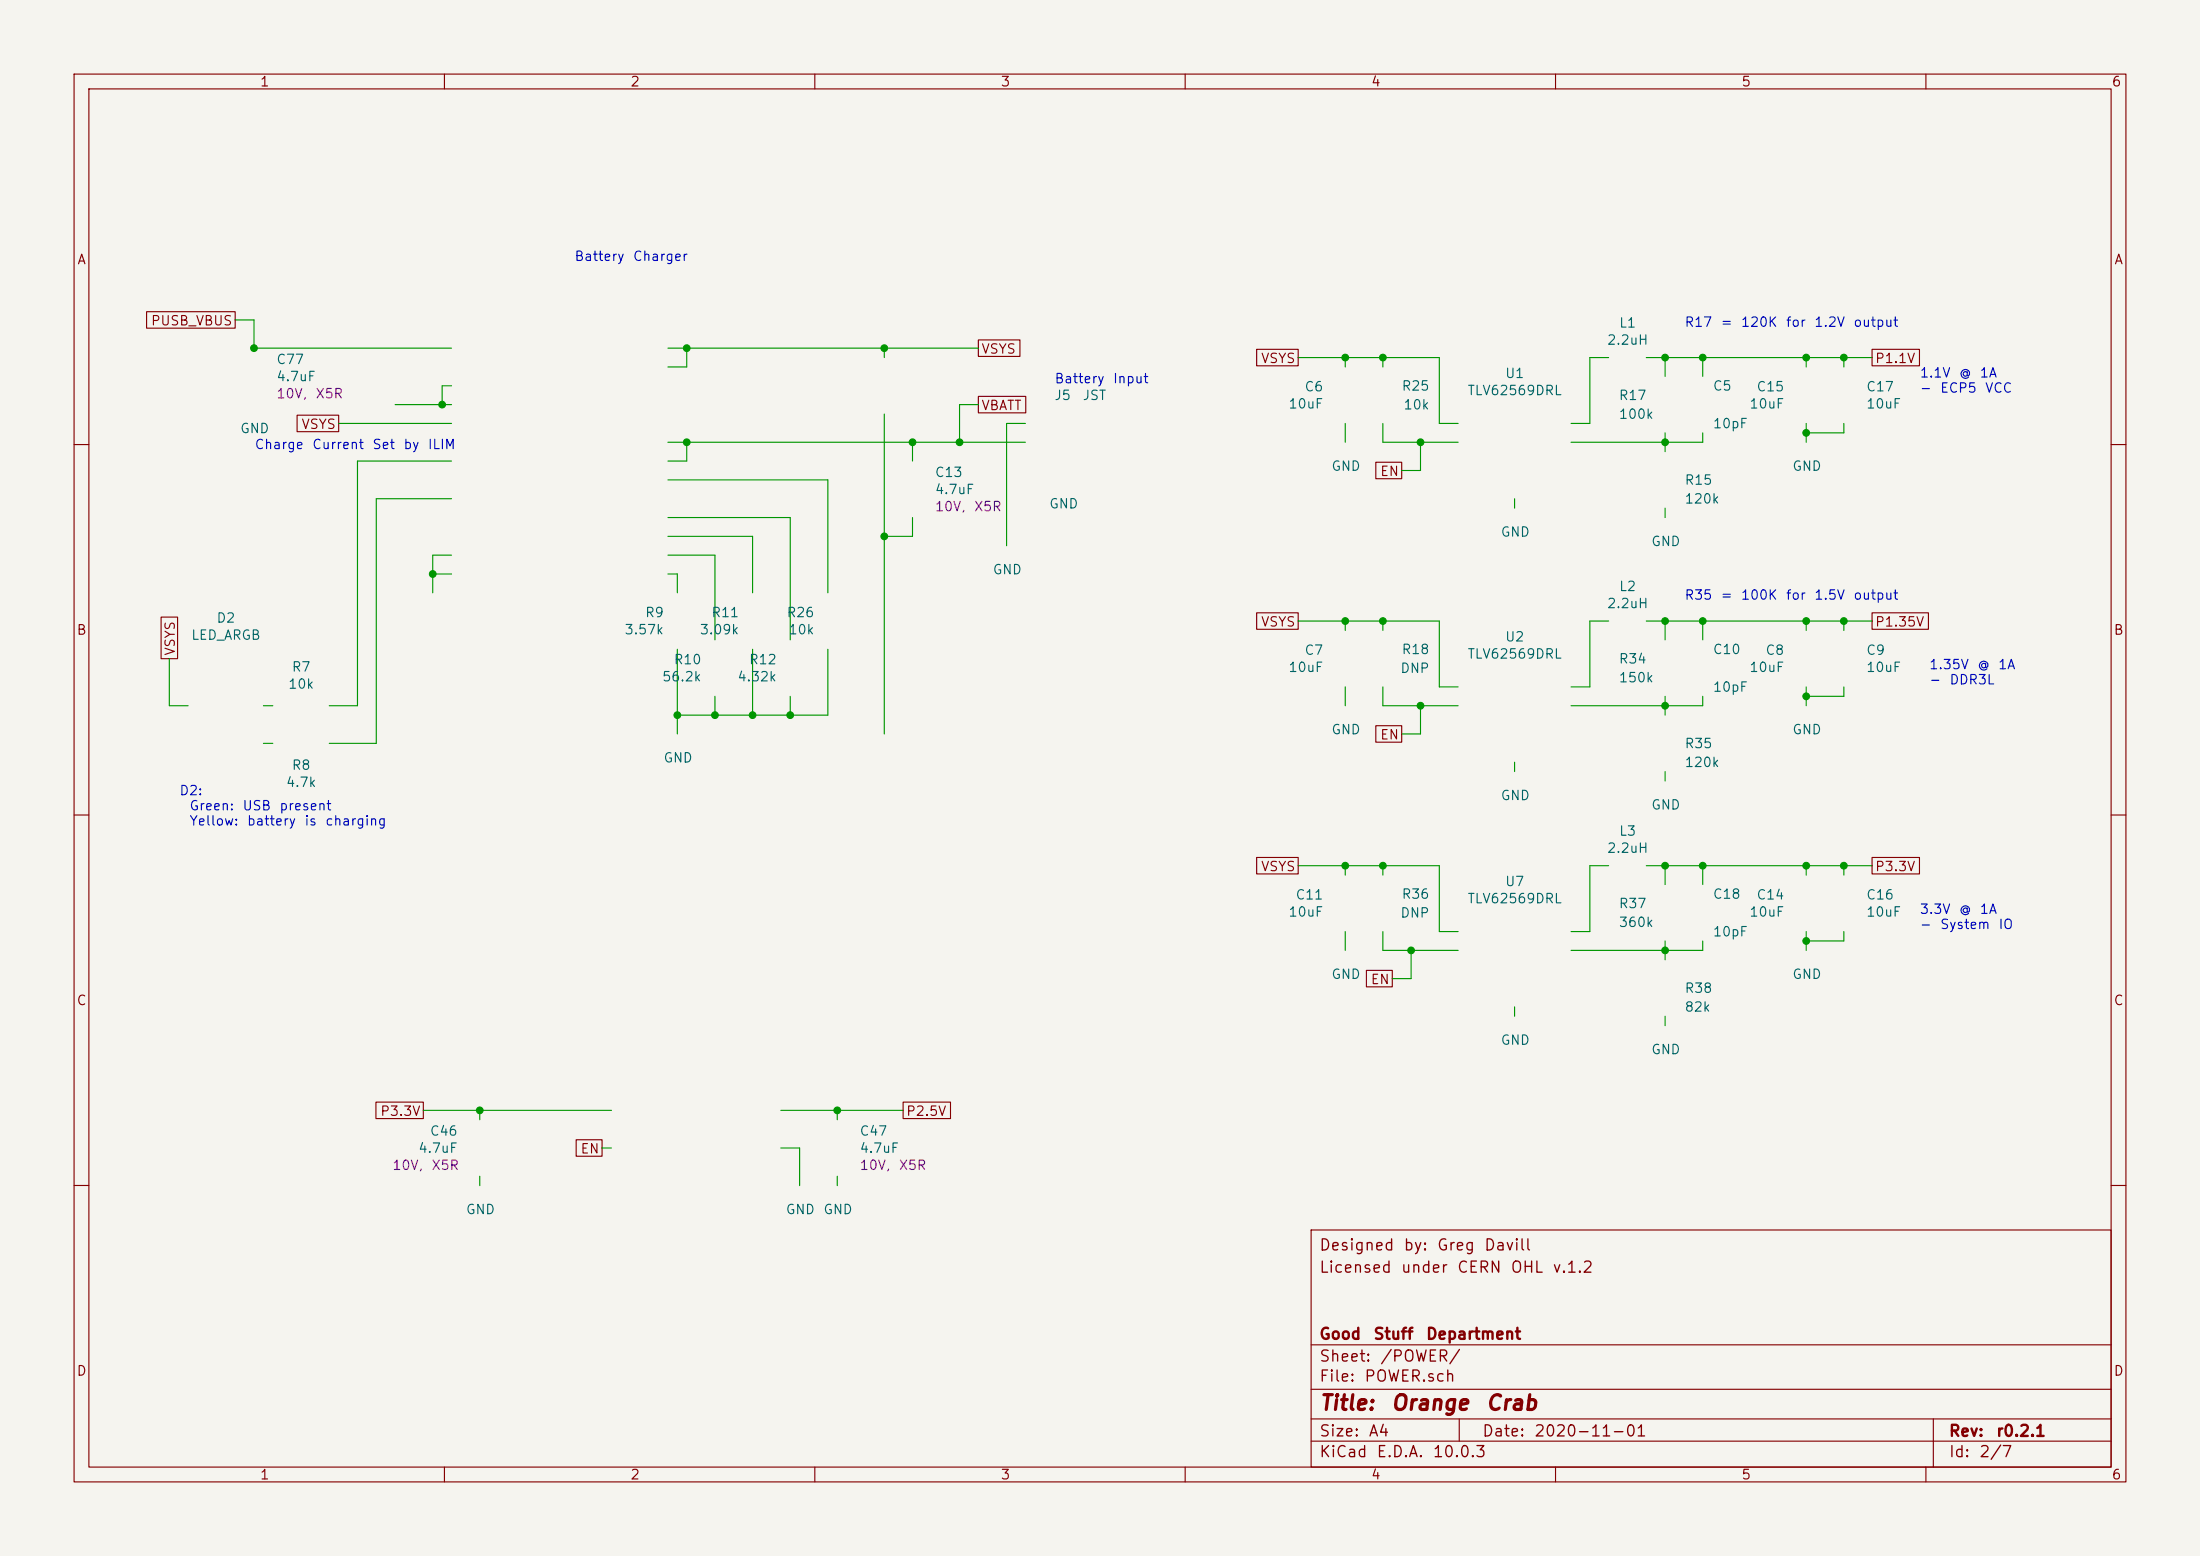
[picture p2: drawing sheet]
<svg xmlns="http://www.w3.org/2000/svg" width="297mm" height="210mm" viewBox="0 0 297 210" stroke-linecap="round" stroke-linejoin="round" font-family="sans-serif">
<path d="M0 0h297v210h-297z" fill="#f5f4ef" stroke="#f5f4ef" stroke-width=".14"/>
<g fill="none" stroke="#840000" stroke-width=".15">
<path d="M10 10h277v190h-277zM12 12h273v186h-273zM60 10v2M110 10v2M160 10v2M210 10v2M260 10v2M19.8 42.1h11.9v2.2h-11.9zM40.1 56h5.6v2.3h-5.6zM132.1 53.5h6.4v2.2h-6.4zM132.1 45.9h5.6v2.2h-5.6zM169.6 47.1h5.7v2.3h-5.7z"/>
<path d="M252.7 47.1h6.4v2.3h-6.4zM10 60h2M185.7 62.4h3.5v2.2h-3.5zM285 60h2M21.7 83.3h2.3v5.6h-2.3zM169.6 82.7h5.7v2.2h-5.7zM185.7 97.9h3.5v2.3h-3.5zM252.7 82.7h7.6v2.2h-7.6zM10 110h2M169.6 115.7h5.7v2.3h-5.7zM252.7 115.7h6.4v2.3h-6.4zM285 110h2"/>
<path d="M184.5 131h3.5v2.2h-3.5zM50.8 148.7h6.3v2.3h-6.3zM77.8 153.8h3.5v2.3h-3.5zM121.9 148.7h6.4v2.3h-6.4zM10 160h2M177 166h108v32h-108zM285 160h2M60 198v2M110 198v2M160 198v2M177 194.5h108M177 191.5h108"/>
<path d="M177 187.5h108M177 181.5h108M197 191.5v3M210 198v2M260 198v2M261 191.5v6.5"/>
</g>
<g fill="none" stroke="#009600" stroke-width=".15">
<path d="M31.7 43.2h2.6v3.8h26.7M45.7 57.2h15.3M53.3 54.6h7.7M61 52.1h-1.3v2.5M90.2 59.7h48.2M90.2 47h41.9M92.7 47v2.5h-2.5M92.7 59.7v2.5h-2.5M119.4 47v1.3M119.4 55.9v43.2M123.2 59.7v2.5M132.1 54.6h-2.6v5.1"/>
<path d="M138.4 57.2h-2.5v16.5M175.3 48.3h19v8.9h2.5M181.6 48.3v1.2M181.6 57.2v2.5M186.7 48.3v1.2M186.7 57.2v2.5h10.1M191.8 59.7v3.8h-2.6M217.2 48.3h-2.6v8.9h-2.5M222.2 48.3h30.5M224.8 48.3v2.5M224.8 58.4v2.6M229.9 48.3v2.5"/>
<path d="M229.9 58.4v1.3h-17.8M243.8 48.3v1.2M243.8 57.2v2.5M248.9 48.3v1.2M248.9 57.2v1.2h-5.1M58.4 77.5h2.6M61 62.2h-12.7v33.1h-3.9M61 74.9h-2.6v5.1M61 67.3h-10.2v33h-6.4M90.2 74.9h6.3v11.5M90.2 72.4h11.4v7.6M90.2 69.9h16.5v16.5"/>
<path d="M90.2 64.8h21.6v15.2M90.2 77.5h1.2v2.5M123.2 69.9v2.5h-3.8M204.5 67.3v1.3M224.8 68.6v1.3M22.9 88.9v6.4h2.5M35.6 95.3h1.2M91.4 87.6v11.5M96.5 94v2.5M101.6 87.6v8.9M106.7 94v2.5M111.8 87.6v8.9h-20.4"/>
<path d="M175.3 83.8h19v8.9h2.5M181.6 83.8v1.3M181.6 92.7v2.6M186.7 92.7v2.6h10.1M186.7 83.8v1.3M191.8 95.3v3.8h-2.6M217.2 83.8h-2.6v8.9h-2.5M222.2 83.8h30.5M224.8 83.8v2.6M224.8 94v2.5M229.9 83.8v2.6M229.9 94v1.3h-17.8"/>
<path d="M243.8 83.8v1.3M243.8 92.7v2.6M248.9 83.8v1.3M248.9 92.7v1.3h-5.1M35.6 100.3h1.2M175.3 116.8h19v8.9h2.5M181.6 116.8v1.3M186.7 116.8v1.3M204.5 102.9v1.2M217.2 116.8h-2.6v8.9h-2.5M222.2 116.8h30.5M224.8 104.1v1.3"/>
<path d="M224.8 116.8v2.6M229.9 116.8v2.6M243.8 116.8v1.3M248.9 116.8v1.3M181.6 125.7v2.6M186.7 125.7v2.6h10.1M190.5 128.3v3.8h-2.5M204.5 135.9v1.3M224.8 127v2.5M224.8 137.2v1.2M229.9 127v1.3h-17.8M243.8 125.7v2.6"/>
<path d="M248.9 125.7v1.3h-5.1M57.1 149.9h25.4M64.8 149.9v1.2M64.8 158.8v1.2M81.3 154.9h1.2M105.4 154.9h2.5v5.1M105.4 149.9h16.5M113 149.9v1.2M113 158.8v1.2"/>
</g>
<g fill="#009600" stroke="#009600" stroke-width=".14">
<circle cx="224.8" cy="83.8" r=".46"/>
<circle cx="243.8" cy="83.8" r=".46"/>
<circle cx="229.9" cy="83.8" r=".46"/>
<circle cx="243.8" cy="94" r=".46"/>
<circle cx="248.9" cy="48.3" r=".46"/>
<circle cx="243.8" cy="58.4" r=".46"/>
<circle cx="243.8" cy="48.3" r=".46"/>
<circle cx="229.9" cy="48.3" r=".46"/>
<circle cx="224.8" cy="59.7" r=".46"/>
<circle cx="224.8" cy="48.3" r=".46"/>
<circle cx="191.8" cy="59.7" r=".46"/>
<circle cx="181.6" cy="83.8" r=".46"/>
<circle cx="186.7" cy="83.8" r=".46"/>
<circle cx="248.9" cy="83.8" r=".46"/>
<circle cx="224.8" cy="95.3" r=".46"/>
<circle cx="224.8" cy="116.8" r=".46"/>
<circle cx="243.8" cy="127" r=".46"/>
<circle cx="243.8" cy="116.8" r=".46"/>
<circle cx="229.9" cy="116.8" r=".46"/>
<circle cx="224.8" cy="128.3" r=".46"/>
<circle cx="248.9" cy="116.8" r=".46"/>
<circle cx="186.7" cy="116.8" r=".46"/>
<circle cx="190.5" cy="128.3" r=".46"/>
<circle cx="123.2" cy="59.7" r=".46"/>
<circle cx="92.7" cy="47" r=".46"/>
<circle cx="92.7" cy="59.7" r=".46"/>
<circle cx="181.6" cy="48.3" r=".46"/>
<circle cx="186.7" cy="48.3" r=".46"/>
<circle cx="181.6" cy="116.8" r=".46"/>
<circle cx="191.8" cy="95.3" r=".46"/>
<circle cx="129.5" cy="59.7" r=".46"/>
<circle cx="91.4" cy="96.5" r=".46"/>
<circle cx="96.5" cy="96.5" r=".46"/>
<circle cx="119.4" cy="47" r=".46"/>
<circle cx="119.4" cy="72.4" r=".46"/>
<circle cx="106.7" cy="96.5" r=".46"/>
<circle cx="58.4" cy="77.5" r=".46"/>
<circle cx="34.3" cy="47" r=".46"/>
<circle cx="59.7" cy="54.6" r=".46"/>
<circle cx="101.6" cy="96.5" r=".46"/>
<circle cx="64.8" cy="149.9" r=".46"/>
<circle cx="113" cy="149.9" r=".46"/>
</g>
<g font-size="2" fill="#840000">
<text x="178" y="190.8">Title:</text>
<text x="187.7" y="190.8">Orange</text>
<text x="200.5" y="190.8">Crab</text>
</g>
<g font-size="1.5" fill="#840000">
<text x="178" y="172.2">Licensed</text>
<text x="178" y="169.2">Designed</text>
<text x="189" y="172.2">under</text>
<text x="189.4" y="169.2">by:</text>
<text x="193.9" y="169.2">Greg</text>
<text x="196.6" y="172.2">CERN</text>
<text x="200.3" y="169.2">Davill</text>
<text x="203.8" y="172.2">OHL</text>
<text x="209.5" y="172.2">v.1.2</text>
<text x="178" y="184.2">Sheet:</text>
<text x="178" y="181.2">Good</text>
<text x="185.3" y="181.2">Stuff</text>
<text x="186.2" y="184.2">/POWER/</text>
<text x="192.4" y="181.2">Department</text>
<text x="178" y="186.9">File:</text>
<text x="184.1" y="186.9">POWER.sch</text>
<text x="178" y="197.1">KiCad</text>
<text x="178" y="194.3">Size:</text>
<text x="184.7" y="194.3">A4</text>
<text x="185.7" y="197.1">E.D.A.</text>
<text x="193.3" y="197.1">10.0.3</text>
<text x="200" y="194.3">Date:</text>
<text x="207" y="194.3">2020-11-01</text>
<text x="263" y="194.3">Rev:</text>
<text x="263" y="197.1">Id:</text>
<text x="267.1" y="197.1">2/7</text>
<text x="269.4" y="194.3">r0.2.1</text>
</g>
<g font-size="1.3" fill="#840000">
<text x="35" y="12">1</text>
<text x="85" y="12">2</text>
<text x="135" y="12">3</text>
<text x="185" y="12">4</text>
<text x="235" y="12">5</text>
<text x="285" y="12">6</text>
<text x="10.3" y="36">A</text>
<text x="285.3" y="36">A</text>
<text x="20.3" y="44.2">PUSB_VBUS</text>
<text x="132.4" y="48.1">VSYS</text>
<text x="170.1" y="49.3">VSYS</text>
<text x="253" y="49.3">P1.1V</text>
<text x="40.6" y="58.2">VSYS</text>
<text x="132.4" y="55.7">VBATT</text>
<text x="186.2" y="64.6">EN</text>
<text x="10.3" y="86">B</text>
<text x="23.9" y="88.6" transform="rotate(-90 23.9 88.6)">VSYS</text>
<text x="170.1" y="84.9">VSYS</text>
<text x="253" y="84.9">P1.35V</text>
<text x="285.3" y="86">B</text>
<text x="186.2" y="100.1">EN</text>
<text x="170.1" y="117.9">VSYS</text>
<text x="253" y="117.9">P3.3V</text>
<text x="10.3" y="136">C</text>
<text x="185" y="133.1">EN</text>
<text x="285.3" y="136">C</text>
<text x="51.2" y="150.9">P3.3V</text>
<text x="122.2" y="150.9">P2.5V</text>
<text x="78.3" y="156">EN</text>
<text x="10.3" y="186">D</text>
<text x="285.3" y="186">D</text>
<text x="35" y="200">1</text>
<text x="85" y="200">2</text>
<text x="135" y="200">3</text>
<text x="185" y="200">4</text>
<text x="235" y="200">5</text>
<text x="285" y="200">6</text>
</g>
<g font-size="1.3" fill="#0000c2">
<text x="77.5" y="35.5">Battery</text>
<text x="85.4" y="35.5">Charger</text>
<text x="227.3" y="44.4">R17</text>
<text x="232.2" y="44.4">=</text>
<text x="234.9" y="44.4">120K</text>
<text x="241" y="44.4">for</text>
<text x="244.8" y="44.4">1.2V</text>
<text x="250.1" y="44.4">output</text>
<text x="142.3" y="52">Battery</text>
<text x="150.2" y="52">Input</text>
<text x="259.1" y="51.3">1.1V</text>
<text x="259.1" y="53.3">-</text>
<text x="261.8" y="53.3">ECP5</text>
<text x="264.4" y="51.3">@</text>
<text x="267.2" y="51.3">1A</text>
<text x="267.9" y="53.3">VCC</text>
<text x="34.3" y="60.9">Charge</text>
<text x="42.1" y="60.9">Current</text>
<text x="50.2" y="60.9">Set</text>
<text x="54.4" y="60.9">by</text>
<text x="57.7" y="60.9">ILIM</text>
<text x="227.3" y="81.3">R35</text>
<text x="232.2" y="81.3">=</text>
<text x="234.9" y="81.3">100K</text>
<text x="241" y="81.3">for</text>
<text x="244.8" y="81.3">1.5V</text>
<text x="250.1" y="81.3">output</text>
<text x="260.3" y="90.6">1.35V</text>
<text x="260.3" y="92.7">-</text>
<text x="263.1" y="92.7">DDR3L</text>
<text x="266.8" y="90.6">@</text>
<text x="269.6" y="90.6">1A</text>
<text x="24.1" y="107.6">D2:</text>
<text x="25.5" y="109.7">Green:</text>
<text x="25.5" y="111.7">Yellow:</text>
<text x="32.6" y="109.7">USB</text>
<text x="33.2" y="111.7">battery</text>
<text x="37.6" y="109.7">present</text>
<text x="41" y="111.7">is</text>
<text x="43.8" y="111.7">charging</text>
<text x="259.1" y="123.7">3.3V</text>
<text x="259.1" y="125.7">-</text>
<text x="261.8" y="125.7">System</text>
<text x="264.4" y="123.7">@</text>
<text x="267.2" y="123.7">1A</text>
<text x="269.7" y="125.7">IO</text>
</g>
<g font-size="1.3" fill="#006464">
<text x="216.9" y="46.8">2.2uH</text>
<text x="218.5" y="44.5">L1</text>
<text x="37.2" y="49.5">C77</text>
<text x="37.2" y="51.8">4.7uF</text>
<text x="176" y="53.1">C6</text>
<text x="189.1" y="53">R25</text>
<text x="198" y="53.7">TLV62569DRL</text>
<text x="203.1" y="51.3">U1</text>
<text x="231.1" y="53">C5</text>
<text x="237" y="53.1">C15</text>
<text x="251.9" y="53.1">C17</text>
<text x="32.3" y="58.8">GND</text>
<text x="142.2" y="54.3">J5</text>
<text x="146.1" y="54.3">JST</text>
<text x="173.8" y="55.5">10uF</text>
<text x="189.4" y="55.6">10k</text>
<text x="218.4" y="54.3">R17</text>
<text x="218.4" y="56.9">100k</text>
<text x="231.1" y="58.1">10pF</text>
<text x="236.1" y="55.5">10uF</text>
<text x="251.9" y="55.5">10uF</text>
<text x="126.1" y="64.7">C13</text>
<text x="179.6" y="63.9">GND</text>
<text x="227.3" y="65.7">R15</text>
<text x="241.9" y="63.9">GND</text>
<text x="126.1" y="67">4.7uF</text>
<text x="141.5" y="68.9">GND</text>
<text x="227.3" y="68.3">120k</text>
<text x="133.9" y="77.8">GND</text>
<text x="202.5" y="72.8">GND</text>
<text x="222.8" y="74">GND</text>
<text x="87" y="83.6">R9</text>
<text x="95.9" y="83.6">R11</text>
<text x="106.1" y="83.6">R26</text>
<text x="216.9" y="82.4">2.2uH</text>
<text x="218.5" y="80.1">L2</text>
<text x="25.7" y="86.7">LED_ARGB</text>
<text x="29.1" y="84.4">D2</text>
<text x="84.2" y="85.9">3.57k</text>
<text x="90.9" y="90">R10</text>
<text x="94.4" y="85.9">3.09k</text>
<text x="101" y="90">R12</text>
<text x="106.3" y="85.9">10k</text>
<text x="176" y="88.7">C7</text>
<text x="189.1" y="88.6">R18</text>
<text x="198" y="89.2">TLV62569DRL</text>
<text x="203.1" y="86.9">U2</text>
<text x="218.4" y="89.9">R34</text>
<text x="231.1" y="88.6">C10</text>
<text x="238.3" y="88.7">C8</text>
<text x="251.9" y="88.7">C9</text>
<text x="38.8" y="93.3">10k</text>
<text x="39.3" y="91">R7</text>
<text x="89.3" y="92.3">56.2k</text>
<text x="99.5" y="92.3">4.32k</text>
<text x="173.8" y="91">10uF</text>
<text x="189" y="91.1">DNP</text>
<text x="218.4" y="92.4">150k</text>
<text x="231.1" y="93.7">10pF</text>
<text x="236.1" y="91">10uF</text>
<text x="251.9" y="91">10uF</text>
<text x="179.6" y="99.4">GND</text>
<text x="227.3" y="101.3">R35</text>
<text x="241.9" y="99.4">GND</text>
<text x="38.5" y="106.5">4.7k</text>
<text x="39.3" y="104.2">R8</text>
<text x="89.5" y="103.2">GND</text>
<text x="227.3" y="103.8">120k</text>
<text x="202.5" y="108.3">GND</text>
<text x="218.5" y="113.1">L3</text>
<text x="222.8" y="109.6">GND</text>
<text x="203.1" y="119.9">U7</text>
<text x="216.9" y="115.4">2.2uH</text>
<text x="173.8" y="124">10uF</text>
<text x="174.8" y="121.7">C11</text>
<text x="189" y="124.2">DNP</text>
<text x="189.1" y="121.6">R36</text>
<text x="198" y="122.2">TLV62569DRL</text>
<text x="218.4" y="122.9">R37</text>
<text x="218.4" y="125.4">360k</text>
<text x="231.1" y="121.6">C18</text>
<text x="236.1" y="124">10uF</text>
<text x="237" y="121.7">C14</text>
<text x="251.9" y="121.7">C16</text>
<text x="251.9" y="124">10uF</text>
<text x="231.1" y="126.7">10pF</text>
<text x="179.6" y="132.4">GND</text>
<text x="227.3" y="136.9">82k</text>
<text x="227.3" y="134.3">R38</text>
<text x="241.9" y="132.4">GND</text>
<text x="202.5" y="141.3">GND</text>
<text x="222.8" y="142.6">GND</text>
<text x="56.4" y="155.9">4.7uF</text>
<text x="57.9" y="153.6">C46</text>
<text x="116" y="153.6">C47</text>
<text x="116" y="155.9">4.7uF</text>
<text x="62.8" y="164.2">GND</text>
<text x="106" y="164.2">GND</text>
<text x="111.1" y="164.2">GND</text>
</g>
<g font-size="1.3" fill="#840084">
<text x="37.2" y="54.1">10V,</text>
<text x="42.5" y="54.1">X5R</text>
<text x="126.1" y="69.3">10V,</text>
<text x="131.4" y="69.3">X5R</text>
<text x="52.9" y="158.2">10V,</text>
<text x="58.2" y="158.2">X5R</text>
<text x="116" y="158.2">10V,</text>
<text x="121.2" y="158.2">X5R</text>
</g>
</svg>
